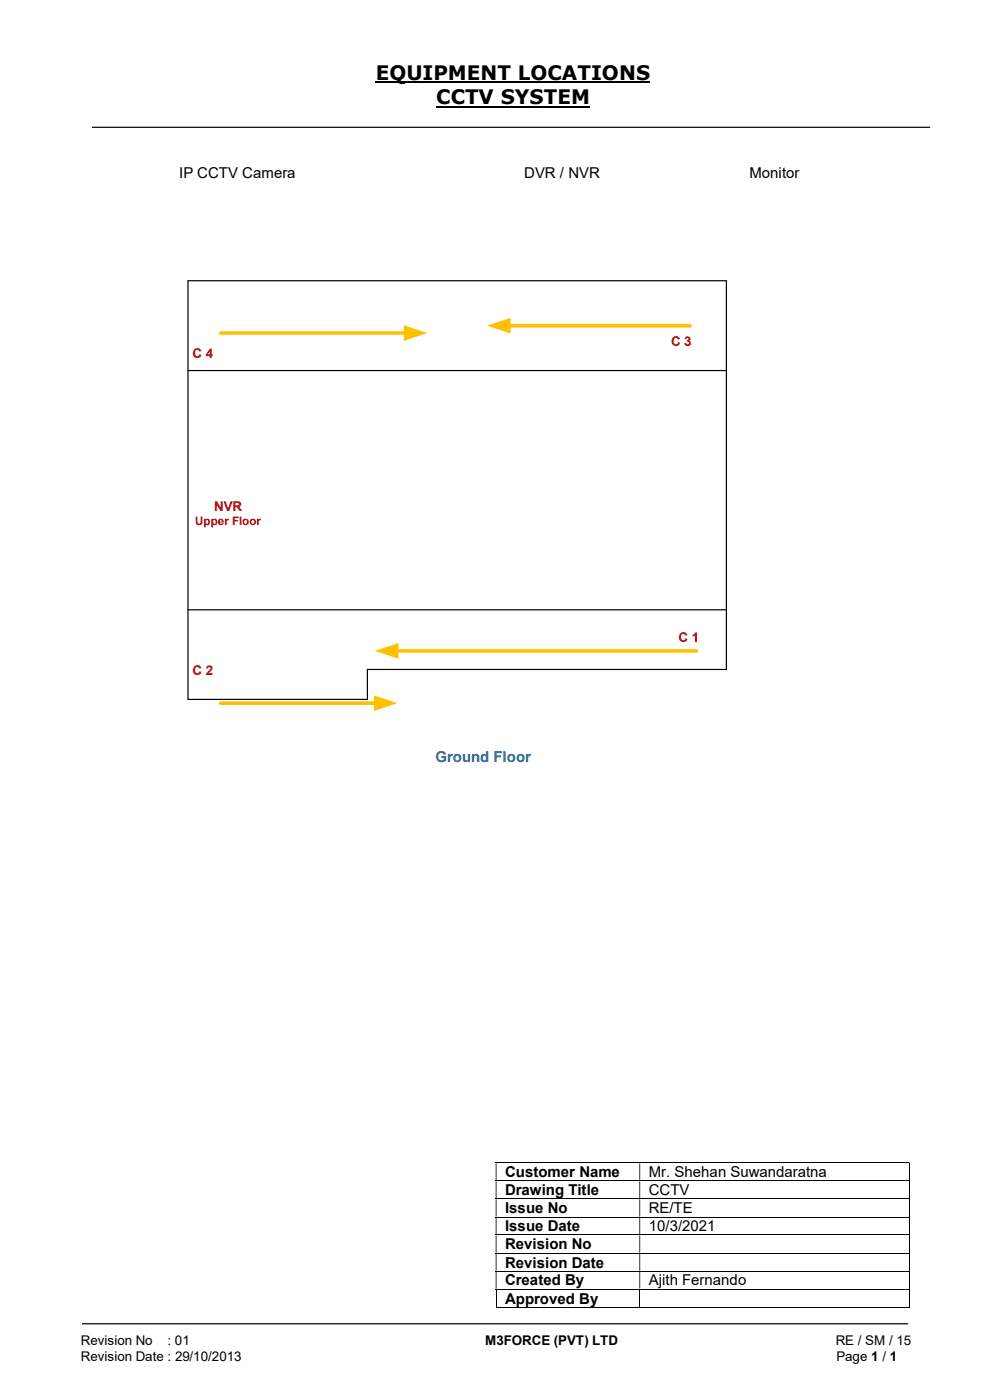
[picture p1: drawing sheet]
<svg xmlns="http://www.w3.org/2000/svg" width="210mm" height="297mm" viewBox="0 0 210 297" stroke-linecap="round" stroke-linejoin="round" font-family="sans-serif">
<path d="M79.7 17.5h58.2M92.5 22.6h32.6" fill="none" stroke="#000" stroke-width=".42"/>
<path d="M19.5 27h177.8M39.9 59.6h114.2v82.4h-76.2v6.4h-38zM39.9 78.6h114.2M39.9 129.4h114.2M17.4 280.8h175.3" fill="none" stroke="#000" stroke-width=".25"/>
<g fill="none" stroke="#000" stroke-width=".21">
<path d="M105.2 246.7h87.6M105.2 250.5h87.6M105.2 254.3h87.6M105.2 258.2h87.6M192.9 246.8v3.6M192.9 250.6v3.7M192.9 254.4v3.7M192.9 258.3v3.6M105.2 262h87.6M105.2 265.9h87.6M105.2 269.7h87.6M105.2 273.5h87.6"/>
<path d="M105.2 277.3h30.4M105.2 273.6v3.8M135.7 273.6v3.8M135.8 277.3h57M192.9 262.1v3.7M192.9 265.9v3.7M192.9 269.7v3.7M192.9 273.6v3.8"/>
</g>
<g fill="#000">
<path d="M192.8 246.6h.2v.2h-.2zM105.2 246.8h.1v3.6h-.1zM135.6 246.8h.2v3.6h-.2z" fill-rule="evenodd"/>
<path d="M192.8 250.4h.2v.2h-.2zM105.2 250.6h.1v3.7h-.1zM135.6 250.6h.2v3.7h-.2z" fill-rule="evenodd"/>
<path d="M192.8 254.3h.2v.1h-.2zM105.2 254.4h.1v3.7h-.1zM135.6 254.4h.2v3.7h-.2z" fill-rule="evenodd"/>
<path d="M192.8 258.1h.2v.2h-.2zM105.2 258.3h.1v3.6h-.1zM135.6 258.3h.2v3.6h-.2z" fill-rule="evenodd"/>
<path d="M192.8 261.9h.2v.2h-.2zM105.2 262.1h.1v3.7h-.1zM135.6 262.1h.2v3.7h-.2z" fill-rule="evenodd"/>
<path d="M192.8 265.8h.2v.1h-.2zM105.2 265.9h.1v3.7h-.1zM135.6 265.9h.2v3.7h-.2z" fill-rule="evenodd"/>
<path d="M192.8 269.6h.2v.1h-.2zM105.2 269.7h.1v3.7h-.1zM135.6 269.7h.2v3.7h-.2z" fill-rule="evenodd"/>
</g>
<path d="M192.8 273.4h.2v.2h-.2zM192.8 277.2h.2v.2h-.2z" fill="#000"/>
<path d="M107.9 69.1h38.5" fill="none" stroke="#ffc000" stroke-width=".76"/>
<path d="M103.3 69.1l5-1.7v3.3z" fill="#ffc000"/>
<path d="M46.8 70.7h39.3" fill="none" stroke="#ffc000" stroke-width=".76"/>
<path d="M85.7 69l4.9 1.7-4.9 1.6z" fill="#ffc000"/>
<path d="M84.1 138.1h63.6" fill="none" stroke="#ffc000" stroke-width=".76"/>
<path d="M79.5 138.1l5-1.7v3.3z" fill="#ffc000"/>
<path d="M46.8 149.2h33" fill="none" stroke="#ffc000" stroke-width=".76"/>
<path d="M79.3 147.5l5 1.7-5 1.6z" fill="#ffc000"/>
<g font-size="4.2">
<text x="79.7" y="17">EQUIPMENT LOCATIONS</text>
<text x="92.5" y="22.1">CCTV SYSTEM</text>
</g>
<g font-size="3.2">
<text x="38" y="37.7">IP CCTV Camera</text>
<text x="111.2" y="37.7">DVR / NVR</text>
<text x="159" y="37.7">Monitor</text>
<text x="107.1" y="249.8">Customer Name</text>
<text x="137.6" y="249.8">Mr. Shehan Suwandaratna</text>
<text x="107.1" y="253.6">Drawing Title</text>
<text x="107.1" y="257.4">Issue No</text>
<text x="137.6" y="253.6">CCTV</text>
<text x="137.6" y="257.4">RE/TE</text>
<text x="107.1" y="261.2">Issue Date</text>
<text x="137.6" y="261.2">10/3/2021</text>
<text x="107.1" y="265">Revision No</text>
<text x="107.1" y="268.9">Revision Date</text>
<text x="107.1" y="272.7">Created By</text>
<text x="137.6" y="272.7">Ajith Fernando</text>
<text x="107.1" y="276.6">Approved By</text>
</g>
<text font-size="3.2" fill="#0070c0" x="92.4" y="161.7">Ground Floor</text>
<g font-size="2.8" fill="#c00000">
<text x="40.9" y="75.9">C 4</text>
<text x="142.4" y="73.4">C 3</text>
<text x="45.4" y="108.3">NVR</text>
<text x="143.9" y="136.2">C 1</text>
<text x="40.9" y="143.2">C 2</text>
</g>
<g font-size="2.8">
<text x="17.1" y="285.4">Revision No</text>
<text x="35.5" y="285.4">: 01</text>
<text x="102.9" y="285.4">M3FORCE (PVT) LTD</text>
<text x="177.3" y="285.4">RE / SM / 15</text>
<text x="17.1" y="288.7">Revision Date : 29/10/2013</text>
<text x="177.4" y="288.7">Page 1 / 1</text>
</g>
<text font-size="2.5" fill="#c00000" x="41.4" y="111.4">Upper Floor</text>
</svg>
